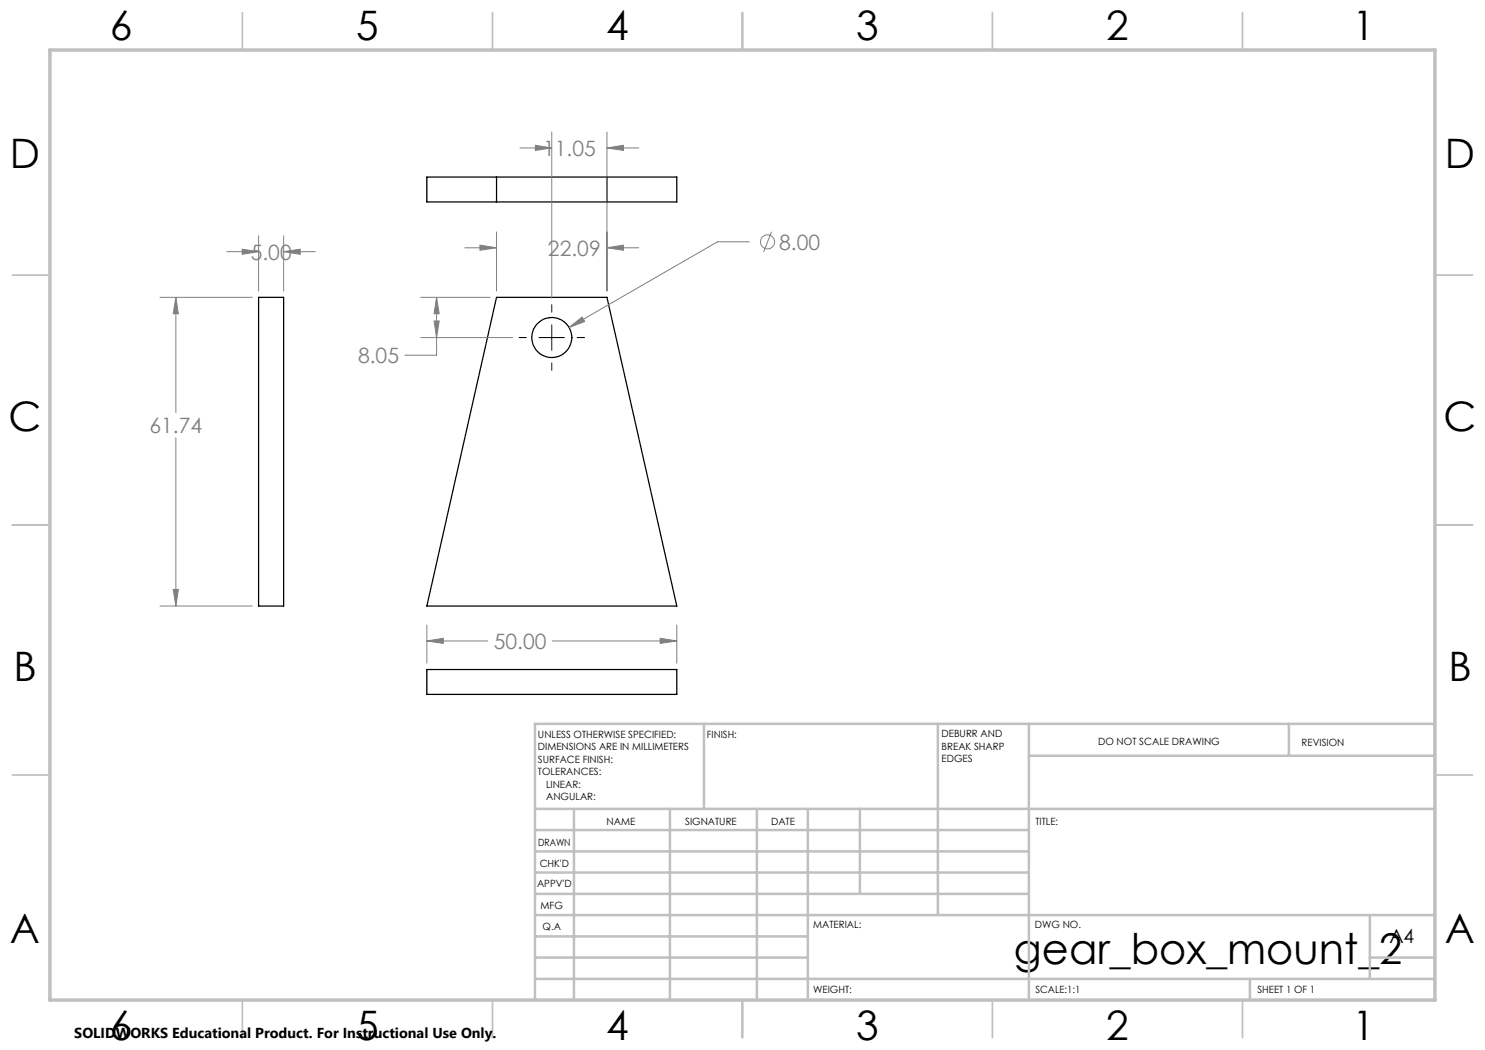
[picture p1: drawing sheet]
<svg xmlns="http://www.w3.org/2000/svg" width="297mm" height="210mm" viewBox="0 0 297 210" stroke-linecap="round" stroke-linejoin="round" font-family="sans-serif">
<g fill="none" stroke="#000" stroke-width=".25">
<path d="M85.4 35.4h50v5h-50zM99.3 35.4v5M121.4 35.4v5M51.7 59.5h5v61.7h-5zM99.3 59.5h22.1l14 61.7h-50zM85.4 133.9h50v5h-50z"/>
<circle cx="110.4" cy="67.5" r="4"/>
</g>
<g fill="none" stroke="#808080" stroke-width=".2">
<path d="M104 29.6h6.3M107.1 29.1l3.2 .5-3.2 .5zM110.3 26.4v33.3M121.4 29.6l3.3-.5v1zM121.4 26.4v31.8M121.4 29.6h6.3M32 59.5h18.4M35.2 59.5l.5 3.3h-1.1zM35.2 59.5v23M45.4 50.3h6.3M48.4 49.8l3.3 .5-3.3 .6zM51.7 47.2v11"/>
<path d="M56.7 50.3l3.3-.5v1.1zM56.7 47.2v11M56.7 50.3h6.4M84.1 59.5h13.9M87.3 59.5l.5 3.3h-1zM87.3 59.5v11.5h-6.3M93 49.6h6.3M96 49l3.3 .6-3.3 .5zM99.3 46.4v11.8M121.4 49.6l3.3-.6v1.1zM121.4 49.6h6.3M149.9 48.4h-6.4l-29.7 17.1"/>
<path d="M154.3 46.3l-1.6 4.1M84.1 67.5h18.5M86.8 64.2h1l-.5 3.3zM113.8 65.5l2.6-2.1 .5 .9zM35.2 87.6v33.6M34.6 117.9h1.1l-.5 3.3zM32 121.2h18.4M85.4 128.2l3.3-.5v1zM85.4 125v7.6M85.4 128.2h12.1M110.5 128.2h24.9M132 127.7l3.4 .5-3.4 .5z"/>
<path d="M135.4 125v7.6"/>
<circle cx="153.5" cy="48.4" r="1.4"/>
</g>
<path d="M103.8 67.5h1.5M107.8 67.5h5.1M110.3 61v1.4M110.3 65v5.1M110.3 72.6v1.4M115.4 67.5h1.5" fill="none" stroke="#000" stroke-width=".2"/>
<g fill="none" stroke="#c0c0c0" stroke-width=".35">
<path d="M48.5 2.5v7.5M98.5 2.5v7.5M148.5 2.5v7.5M198.5 2.5v7.5M248.5 2.5v7.5M2.5 55h7.5M287 55h7.5M2.5 105h7.5M287 105h7.5M2.5 155h7.5M287 155h7.5M48.5 200v7.5"/>
<path d="M98.5 200v7.5M148.5 200v7.5M198.5 200v7.5M248.5 200v7.5"/>
</g>
<g fill="none" stroke="#c0c0c0" stroke-width=".5">
<path d="M140.8 144.8v17M187.6 144.8v38.2M205.8 144.8v55.2M205.8 151.2h81.2M257.8 144.8v6.4M287 144.8h-180v55.2M107 161.8h180M107 178.8h98.8M107 174.5h98.8M107 170.3h98.8M107 166h98.8M114.8 161.8v38.2"/>
<path d="M134 161.8v38.2M151.4 161.8v38.2M161.6 161.8v38.2M172 161.8v17M107 195.8h180M107 191.5h54.6M107 187.3h54.6M107 183h180M250 195.8v4.2M274 191.5h13M274 183v12.8"/>
</g>
<path d="M10 10h277v190h-277z" fill="none" stroke="#c0c0c0" stroke-width=".7"/>
<path d="M113.8 65.5l3.1-1.2-.5-.9zM121.4 49.6l3.3-.6v1.1zM96 49l3.3 .6-3.3 .5zM121.4 29.6l3.3-.5v1zM107.1 29.1l3.2 .5-3.2 .5zM87.3 59.5l.5 3.3h-1zM86.8 64.2h1l-.5 3.3zM35.2 59.5l.5 3.3h-1.1zM34.6 117.9h1.1l-.5 3.3zM56.7 50.3l3.3-.5v1.1zM48.4 49.8l3.3 .5-3.3 .6zM85.4 128.2l3.3-.5v1zM132 127.7l3.4 .5-3.4 .5z" fill="#808080"/>
<text font-size="8.5" x="202.8" y="192.7">gear_box_mount_2</text>
<g font-size="8.1">
<text x="22" y="8">6</text>
<text x="71.2" y="8">5</text>
<text x="121.2" y="8">4</text>
<text x="171.2" y="8">3</text>
<text x="221.2" y="8">2</text>
<text x="270.5" y="8">1</text>
<text x="2" y="33.6">D</text>
<text x="289" y="33.6">D</text>
<text x="1.7" y="86.1">C</text>
<text x="288.7" y="86.1">C</text>
<text x="2.7" y="136.1">B</text>
<text x="289.7" y="136.1">B</text>
<text x="2" y="188.6">A</text>
<text x="289" y="188.6">A</text>
<text x="22" y="208">6</text>
<text x="71.2" y="208">5</text>
<text x="121.2" y="208">4</text>
<text x="171.2" y="208">3</text>
<text x="221.2" y="208">2</text>
<text x="270.5" y="208">1</text>
</g>
<g font-size="4.2" fill="#808080">
<text x="108.6" y="31.2">11.05</text>
<text x="50.1" y="51.9">5.00</text>
<text x="109.6" y="51.1">22.09</text>
<text x="155.9" y="49.9">8.00</text>
<text x="71.6" y="72.6">8.05</text>
<text x="29.9" y="86.6">61.74</text>
<text x="98.7" y="129.8">50.00</text>
</g>
<text font-size="3.9" x="277.9" y="188.5">A4</text>
<text font-size="2.9" x="14.9" y="207.6">SOLIDWORKS Educational Product. For Instructional Use Only.</text>
<g font-size="2">
<text x="107.6" y="147.6">UNLESS OTHERWISE SPECIFIED:</text>
<text x="141.4" y="147.6">FINISH:</text>
<text x="188.3" y="147.5">DEBURR AND</text>
<text x="188.3" y="150">BREAK SHARP</text>
<text x="219.6" y="149">DO NOT SCALE DRAWING</text>
<text x="260.3" y="149.2">REVISION</text>
<text x="107.6" y="150.1">DIMENSIONS ARE IN MILLIMETERS</text>
<text x="107.6" y="152.6">SURFACE FINISH:</text>
<text x="107.6" y="155.1">TOLERANCES:</text>
<text x="188.3" y="152.5">EDGES</text>
<text x="109.2" y="157.6">LINEAR:</text>
<text x="109.2" y="160.1">ANGULAR:</text>
<text x="121.3" y="165">NAME</text>
<text x="137" y="164.9">SIGNATURE</text>
<text x="154.2" y="164.9">DATE</text>
<text x="207.1" y="164.9">TITLE:</text>
<text x="107.6" y="169.1">DRAWN</text>
<text x="107.9" y="173.3">CHK'D</text>
<text x="107.4" y="177.4">APPV'D</text>
<text x="108.1" y="181.8">MFG</text>
<text x="108.5" y="186">Q.A</text>
<text x="162.6" y="185.5">MATERIAL:</text>
<text x="207" y="185.5">DWG NO.</text>
<text x="162.6" y="198.5">WEIGHT:</text>
<text x="207.1" y="198.6">SCALE:1:1</text>
<text x="251.5" y="198.6">SHEET 1 OF 1</text>
</g>
</svg>
